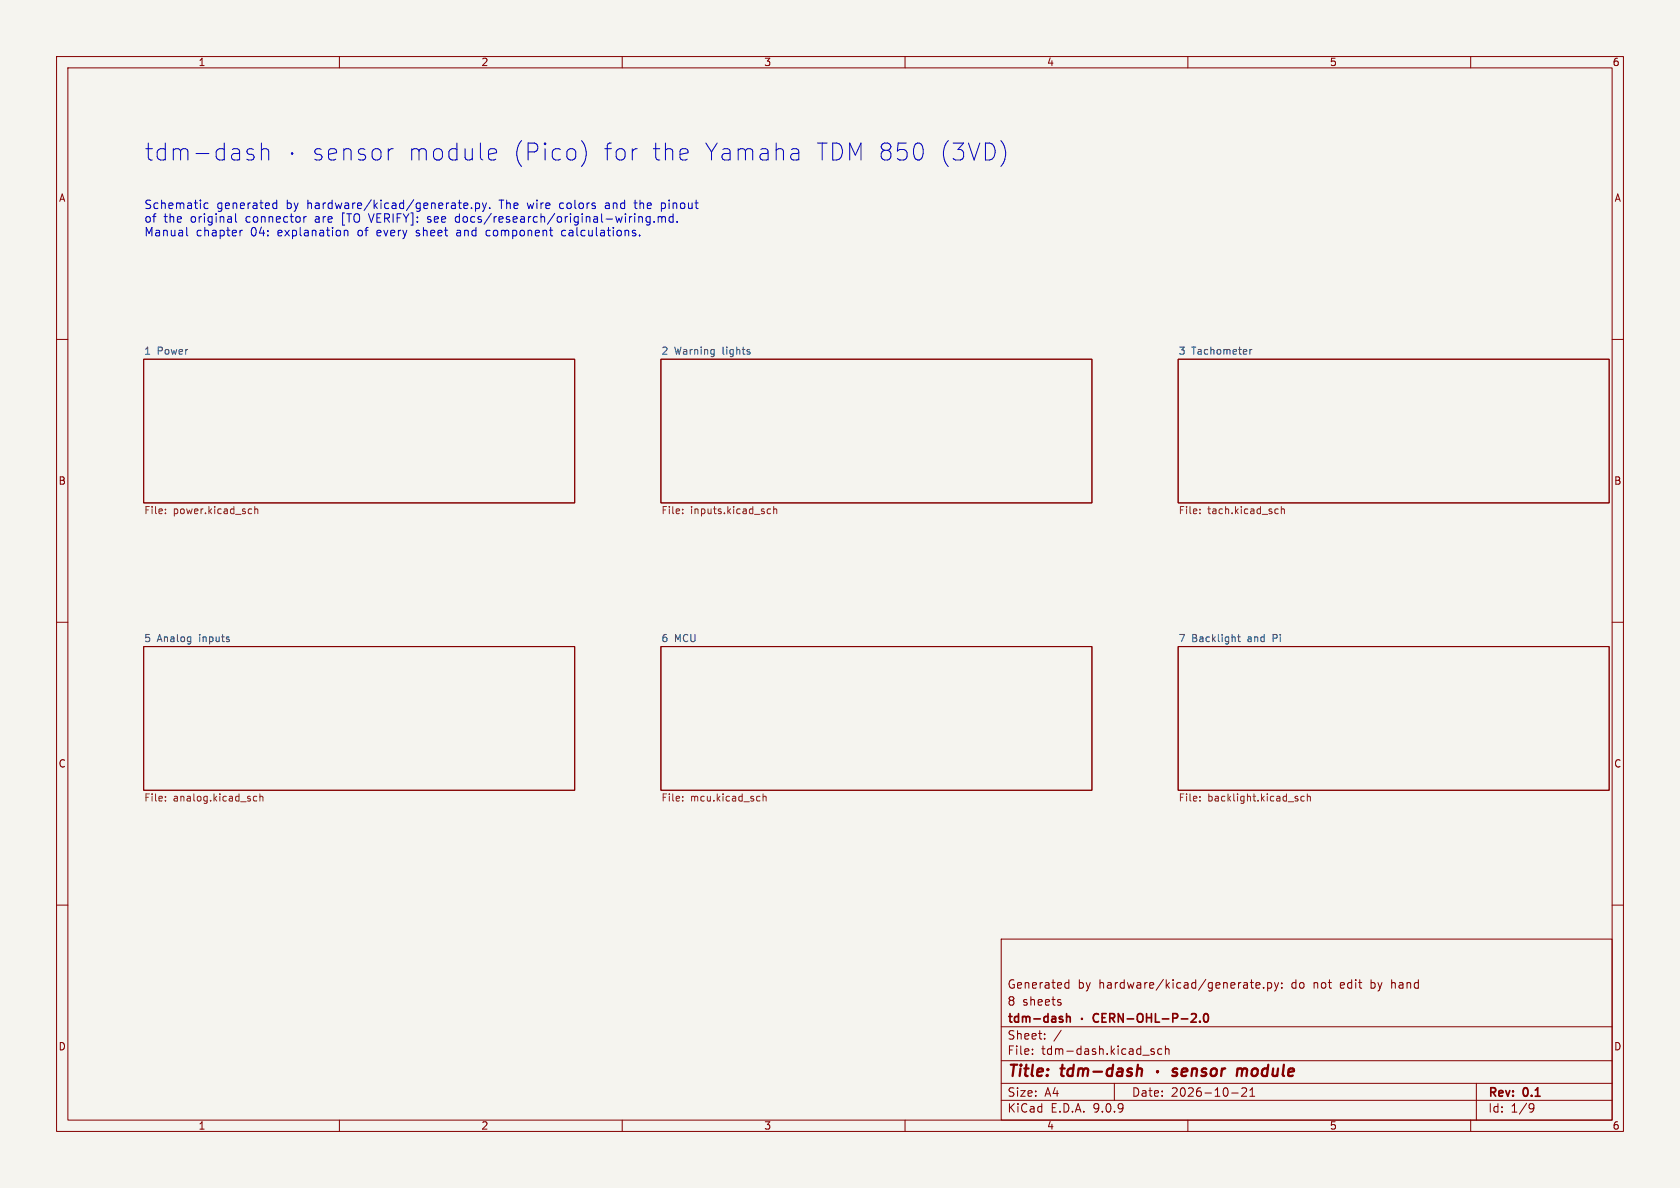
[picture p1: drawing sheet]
<svg xmlns="http://www.w3.org/2000/svg" width="297mm" height="210mm" viewBox="0 0 297 210" stroke-linecap="round" stroke-linejoin="round" font-family="sans-serif">
<path d="M0 0h297v210h-297z" fill="#f5f4ef" stroke="#f5f4ef" stroke-width=".18"/>
<g fill="none" stroke="#840000" stroke-width=".18">
<path d="M10 10h277v190h-277zM12 12h273v186h-273zM60 10v2M110 10v2M160 10v2M210 10v2M260 10v2M10 60h2M25.4 63.5h76.2v25.4h-76.2zM116.8 63.5h76.2v25.4h-76.2zM208.3 63.5h76.2v25.4h-76.2zM285 60h2"/>
<path d="M10 110h2M25.4 114.3h76.2v25.4h-76.2zM116.8 114.3h76.2v25.4h-76.2zM208.3 114.3h76.2v25.4h-76.2zM285 110h2M10 160h2M177 166h108v32h-108zM187.5 177.3v.3M188.4 174.6h.6M188.4 173.8h.6M189 173.2v1.5M221 173.7h.6"/>
<path d="M221.2 173.2v1.3l.4 .2M222 174.2l.7-.1v-.3l-.5-.1-.2 .2 .1 .7h.6M223.4 174.6v.1M224.1 173.8l.4-.1 .3 .3v.4l-.1 .2h-.6M224.1 173.7v1.5M225.3 173.7l.4 1M225.7 174.7l-.2 .4-.2 .1M226 173.7l-.3 1M226.6 174.6v.1M226.6 173.8v.1M246 173.2v1.5M246.1 173.8h-.1"/>
<path d="M285 160h2M60 198v2M110 198v2M160 198v2M177 194.5h108M177 191.5h108M177 187.5h108M177 181.5h108M182.5 186.3v.1M182.5 185.5v.1M184.7 183.6v.1M184.7 182.8v.1"/>
<path d="M187.6 182.1l-1.3 2M197 191.5v3M204 185.5l-.3-.1-.2 .2v.2l.5 .2v.3h-.5M205.4 185.5l-.4-.1-.3 .3v.4l.1 .2h.6M206 185.5l.2-.1 .4 .1 .1 .9M206 184.9v1.5M210 198v2M217.7 193.2h1.2M219.5 192.4l.6-.1 .2 .1 .1 .3-.9 1.1h.9M221 193.8h.8M221 192.7l.4-.4v1.5M260 198v2"/>
<path d="M261 191.5v6.5M270.6 195.1l.5 .1a.99 .99 0 0 1-.4 1.4h-.2M271.2 195.7l-.3 .3h-.3"/>
</g>
<g fill="none" stroke="#840000" stroke-width=".4">
<path d="M201.2 189l.2-.1 .4 .1v1.2M204.6 189.4h-.1l.1 .1M204.6 189.4h.1l-.1 .1M204.6 189.4v.1M208.1 189a.49 .49 0 0 0-.8 .3l.1 .1 .6 .2 .1 .3-.3 .3-.6-.1M208.9 189.5l1-.1-.1-.4-.1-.1-.6 .1-.2 .9 .2 .3 .6-.1M210.8 189.1a.49 .49 0 0 1 .8 .1l-.1 1M210.8 188.9l-.2 1.3M213.3 189a.49 .49 0 0 0-.8 .3v.1l.7 .2v.3l-.3 .3-.5-.1M214.2 189.1a.52 .52 0 0 1 .5-.2 .52 .52 0 0 1 .4 .4v.5a.55 .55 0 0 1-.6 .4 .55 .55 0 0 1-.5-.4zM216 188.9l-.1 1.3M216.6 188.9l-.4 .1-.2 .3"/>
<path d="M218.8 189.1a.49 .49 0 0 1 .8 .1M218.8 188.9l-.2 1.3M219.6 189.2l-.1 1M220.4 189a.5 .5 0 0 0-.8 .2"/>
</g>
<g fill="none" stroke="#840000" stroke-width=".3">
<path d="M188.6 179.2v1.5M188.6 179.8l.2-.1 .3 .1 .1 .9M194.2 179.3a.6 .6 0 0 0-.7 0 .6 .6 0 0 0-.2 .7 .56 .56 0 0 0 .3 .6 .56 .56 0 0 0 .6-.1M194.8 179.9h.5M195.6 179.2h-.8v1.5h.8M196.2 180l.7-.1 .2-.2-.1-.4-.2-.1h-.6v1.5M196.6 180l.5 .7M198.6 179.2v1.5l-.9-1.5v1.5M201.3 179.3a.5 .5 0 0 1 .5-.1 .5 .5 0 0 1 .3 .5v.5a.5 .5 0 0 1-.5 .5 .5 .5 0 0 1-.5-.5v-.5zM202.7 179.9h.9M202.7 179.2v1.5M203.6 179.2v1.5"/>
<path d="M204.3 179.2v1.5h.7M207.3 180l.8-.1 .1-.2-.1-.4-.2-.1h-.6v1.5M210.6 179.3l.6-.1 .2 .1 .1 .3-.9 1.1h.9M212.9 179.3l.2-.1a.81 .81 0 0 1 .6 .6 .81 .81 0 0 1-.3 .8l-.1 .1a.81 .81 0 0 1-.4-1.4zM191.3 180v.2M199.3 180.1h1.1M205.5 180.1h1.1M208.8 180.1h1.2M212.1 180.5v.2"/>
</g>
<path d="M132.4 62.2l.2 .2-.2 .2M132.4 61.8h.1M221 61.8v.8M221.3 61.8l-.3 .2M218.8 112.6h.5M219 112.2v1l.3 .2" fill="none" stroke="#006464" stroke-width=".18"/>
<g fill="none" stroke="#725600" stroke-width=".18">
<path d="M29.2 90.7v.1M29.2 90v.1M44.1 90h.4M44.5 90.7l-.4 .1M45 90.1l.2-.1h.3l.1 .8M45 89.5v1.3M120.7 90.7v.1M120.7 90v.1M135.6 90.6l.3 .2 .3-.1M136.2 90h-.3l-.3 .2M136.8 90.1l.2-.1h.3v.8M136.8 89.5v1.3"/>
<path d="M212.1 90.7v.1M212.1 90v.1M225.6 90h.4M226 90.7l-.4 .1M226.5 90.1l.2-.1h.3l.1 .8M226.5 89.5v1.3M29.2 140.8v.1M29.2 141.5v.1M44.8 141.4l.2 .2 .4-.1M45.4 140.8h-.4l-.2 .2M45.9 140.9l.2-.1h.3l.1 .8M45.9 140.3v1.3"/>
<path d="M120.7 140.8v.1M120.7 141.5v.1M134.2 140.8h.2M134.4 141.5l-.2 .1M134.9 140.9l.2-.1h.3v.8M134.9 140.3v1.3M212.1 140.8v.1M212.1 141.5v.1M229.3 141.2l.2 .2-.2 .2M229.3 140.8h.1M230.6 140.8h-.4l-.2 .2 .1 .5h.5M231.1 140.9l.2-.1h.3l.1 .8"/>
<path d="M231.1 140.3v1.3"/>
</g>
<g fill="none" stroke="#0000c2" stroke-width=".18">
<path d="M36.8 35.9h-.4l-.3 .3v.4l.1 .2h.6M41.6 37.8v1.3l.3 .2M43.8 27.1l.7 .2 .3 .1 .1 .3-.1 .4-.3 .2h-.6M43.8 26.4l.3-.1 .7 .1M46.2 26.6a.75 .75 0 0 1 1.3 .1v1.6M46.2 25.3v3M48.3 36.7l.2 .2 .4-.1M48.9 35.9h-.4l-.2 .1M48.9 35.4v1.5M51.6 27l-.1 .1 .1 .2M51.6 27l.2 .1-.2 .2M51.6 27v.3"/>
<path d="M53.7 38.3v1M53.9 38.4l-.2 .2M65.1 37.8l.5 1.5M69.5 26.3a.77 .77 0 0 0-.9 .6M75.6 39.2l.1 .1M75.6 38.4v.3M80.6 38.4l-.1 .6 .3 .3M81 35.9h.6M81.3 36.8l.3 .1M82 36.4l.7-.2-.1-.3h-.4l-.2 .2 .1 .7h.5M83.4 36.7v.2M84.1 35.9h.4l.3 .3v.4l-.2 .2h-.5"/>
<path d="M84.1 35.9v1.5M85.3 35.9l.3 1M85.6 36.9l-.1 .3-.2 .2M86 35.9l-.4 1M86.5 28.1l.3 .2h.6l.2-.2M86.5 26.4l.3-.1h.6l.2 .1 .2 .6-1.4 .3M86.6 36.7v.2M102.8 24.9a3.4 3.4 0 0 1 0 4.5M107.1 36.4v.4M112.1 35.9h.5M112.3 35.4v1.3l.2 .2M112.6 26.3l-.5 .1"/>
<path d="M112.9 38.3v1M112.9 38.4l.2-.1 .4 .1 .1 .9M114.9 38.4l-.4-.1-.3 .3v.4l.2 .2h.5M114.9 38.3v1.2l-.3 .3-.3-.1M115.6 39.1v.2M116.4 38.4l.4-.1 .2 .2M116.4 38.3v1M116.9 36.8l.5 .1M116.9 35.9v1.5M117 38.5v.8M117.4 35.9h-.5M117.4 38.3l-.3 .1-.1 .1"/>
<path d="M117.6 38.4v.9M118.4 38.4l-.1 .2 .1 .5 .2 .2 .4-.1M119 37.8v1.5M119.7 39.1v.2M121.2 26.3l.3 .1 .1 .6-1.4 .3M121.5 28.1l-.3 .2M140.2 26.3h.6l.3 .1 .1 .3v1.6M141.2 28.1l-.3 .2h-.7M141.2 27l-.3 .1h-.7M161.9 25.4a.71 .71 0 0 1 1.2 .5 1.76 1.76 0 0 1-.6 2.4l-.6-.2M176.9 24.9a3.4 3.4 0 0 1 0 4.5M33 40.2v1.3l.2 .2"/>
<path d="M42.4 40.7v1M42.9 40.7l-.3 .1-.2 .2M60.9 40.7v1M60.9 40.8h.1M61.4 40.8l.1 .9M80.8 41.2v.4M86 40.8l-.1 .6 .3 .3M99.4 40.8v.8l.5 .1M112.4 41.3v.3M113.1 41.6v.1"/>
</g>
<g font-size="4.2" fill="#0000c2">
<text x="25.4" y="28.6">tdm-dash</text>
<text x="54.7" y="28.6">sensor</text>
<text x="71.5" y="28.6">module</text>
<text x="90" y="28.6">(Pico)</text>
<text x="105.8" y="28.6">for</text>
<text x="114.3" y="28.6">the</text>
<text x="123.4" y="28.6">Yamaha</text>
<text x="143" y="28.6">TDM 850</text>
<text x="164.5" y="28.6">(3VD)</text>
</g>
<g font-size="2.8" fill="#840000">
<text x="178" y="190.9">Title:</text>
<text x="187.7" y="190.9">tdm-dash</text>
<text x="221.1" y="190.9">module</text>
</g>
<g font-size="2.1" fill="#0000c2">
<text x="25.4" y="37.3">Schematic</text>
<text x="25.4" y="39.7">of</text>
<text x="28.9" y="39.7">the</text>
<text x="33.7" y="39.7">original</text>
<text x="38.3" y="37.3">generated</text>
<text x="43.6" y="39.7">connector</text>
<text x="50.6" y="37.3">by</text>
<text x="54.4" y="37.3">hardware/kicad/generate.py.</text>
<text x="56" y="39.7">are</text>
<text x="60.8" y="39.7">[TO</text>
<text x="65.8" y="39.7">VERIFY]:</text>
<text x="76.3" y="39.7">see</text>
<text x="81.4" y="39.7">docs/research/original-wiring.md.</text>
<text x="88.6" y="37.3">The</text>
<text x="93.7" y="37.3">wire</text>
<text x="99.5" y="37.3">colors</text>
<text x="107.7" y="37.3">and</text>
<text x="113.1" y="37.3">the</text>
<text x="117.9" y="37.3">pinout</text>
<text x="25.4" y="42.1">Manual</text>
<text x="34.6" y="42.1">chapter</text>
<text x="44.4" y="42.1">04:</text>
<text x="49.2" y="42.1">explanation</text>
<text x="63.5" y="42.1">of</text>
<text x="67" y="42.1">every</text>
<text x="74.1" y="42.1">sheet</text>
<text x="81.4" y="42.1">and</text>
<text x="86.8" y="42.1">component</text>
<text x="100.3" y="42.1">calculations.</text>
</g>
<g font-size="2.1" fill="#840000">
<text x="178" y="178">8</text>
<text x="178" y="175">Generated</text>
<text x="180.7" y="178">sheets</text>
<text x="190.5" y="175">by</text>
<text x="194.3" y="175">hardware/kicad/generate.py:</text>
<text x="228.5" y="175">do</text>
<text x="232.5" y="175">not</text>
<text x="237.4" y="175">edit</text>
<text x="242.9" y="175">by</text>
<text x="246.7" y="175">hand</text>
<text x="178" y="184">Sheet:</text>
<text x="178" y="181.2">tdm-dash</text>
<text x="178" y="186.7">File:</text>
<text x="184.1" y="186.7">tdm-dash.kicad_sch</text>
<text x="178" y="196.9">KiCad</text>
<text x="178" y="194.1">Size:</text>
<text x="184.7" y="194.1">A4</text>
<text x="185.7" y="196.9">E.D.A.</text>
<text x="193.3" y="196.9">9.0.9</text>
<text x="200" y="194.1">Date:</text>
<text x="207" y="194.1">2026-10-21</text>
<text x="263" y="194.3">Rev:</text>
<text x="263" y="196.9">Id:</text>
<text x="267.1" y="196.9">1/9</text>
<text x="269.4" y="194.3">0.1</text>
</g>
<g font-size="1.8" fill="#840000">
<text x="35" y="11.9">1</text>
<text x="85" y="11.9">2</text>
<text x="135" y="11.9">3</text>
<text x="185" y="11.9">4</text>
<text x="235" y="11.9">5</text>
<text x="285" y="11.9">6</text>
<text x="10.3" y="35.9">A</text>
<text x="285.3" y="35.9">A</text>
<text x="10.3" y="85.9">B</text>
<text x="285.3" y="85.9">B</text>
<text x="10.3" y="135.9">C</text>
<text x="285.3" y="135.9">C</text>
<text x="10.3" y="185.9">D</text>
<text x="285.3" y="185.9">D</text>
<text x="35" y="199.9">1</text>
<text x="85" y="199.9">2</text>
<text x="135" y="199.9">3</text>
<text x="185" y="199.9">4</text>
<text x="235" y="199.9">5</text>
<text x="285" y="199.9">6</text>
</g>
<g font-size="1.8" fill="#006464">
<text x="25.4" y="62.8">1</text>
<text x="27.8" y="62.8">Power</text>
<text x="116.8" y="62.8">2</text>
<text x="119.2" y="62.8">Warning</text>
<text x="127.8" y="62.8">lights</text>
<text x="208.3" y="62.8">3</text>
<text x="210.7" y="62.8">Tachometer</text>
<text x="25.4" y="113.6">5</text>
<text x="27.8" y="113.6">Analog</text>
<text x="35.3" y="113.6">inputs</text>
<text x="116.8" y="113.6">6</text>
<text x="119.2" y="113.6">MCU</text>
<text x="208.3" y="113.6">7</text>
<text x="210.7" y="113.6">Backlight</text>
<text x="220.7" y="113.6">and</text>
<text x="225.3" y="113.6">Pi</text>
</g>
<g font-size="1.8" fill="#725600">
<text x="25.4" y="91.2">File:</text>
<text x="30.6" y="91.2">power.kicad_sch</text>
<text x="116.8" y="91.2">File:</text>
<text x="122.1" y="91.2">inputs.kicad_sch</text>
<text x="208.3" y="91.2">File:</text>
<text x="213.5" y="91.2">tach.kicad_sch</text>
<text x="25.4" y="142">File:</text>
<text x="30.6" y="142">analog.kicad_sch</text>
<text x="116.8" y="142">File:</text>
<text x="122.1" y="142">mcu.kicad_sch</text>
<text x="208.3" y="142">File:</text>
<text x="213.5" y="142">backlight.kicad_sch</text>
</g>
</svg>
